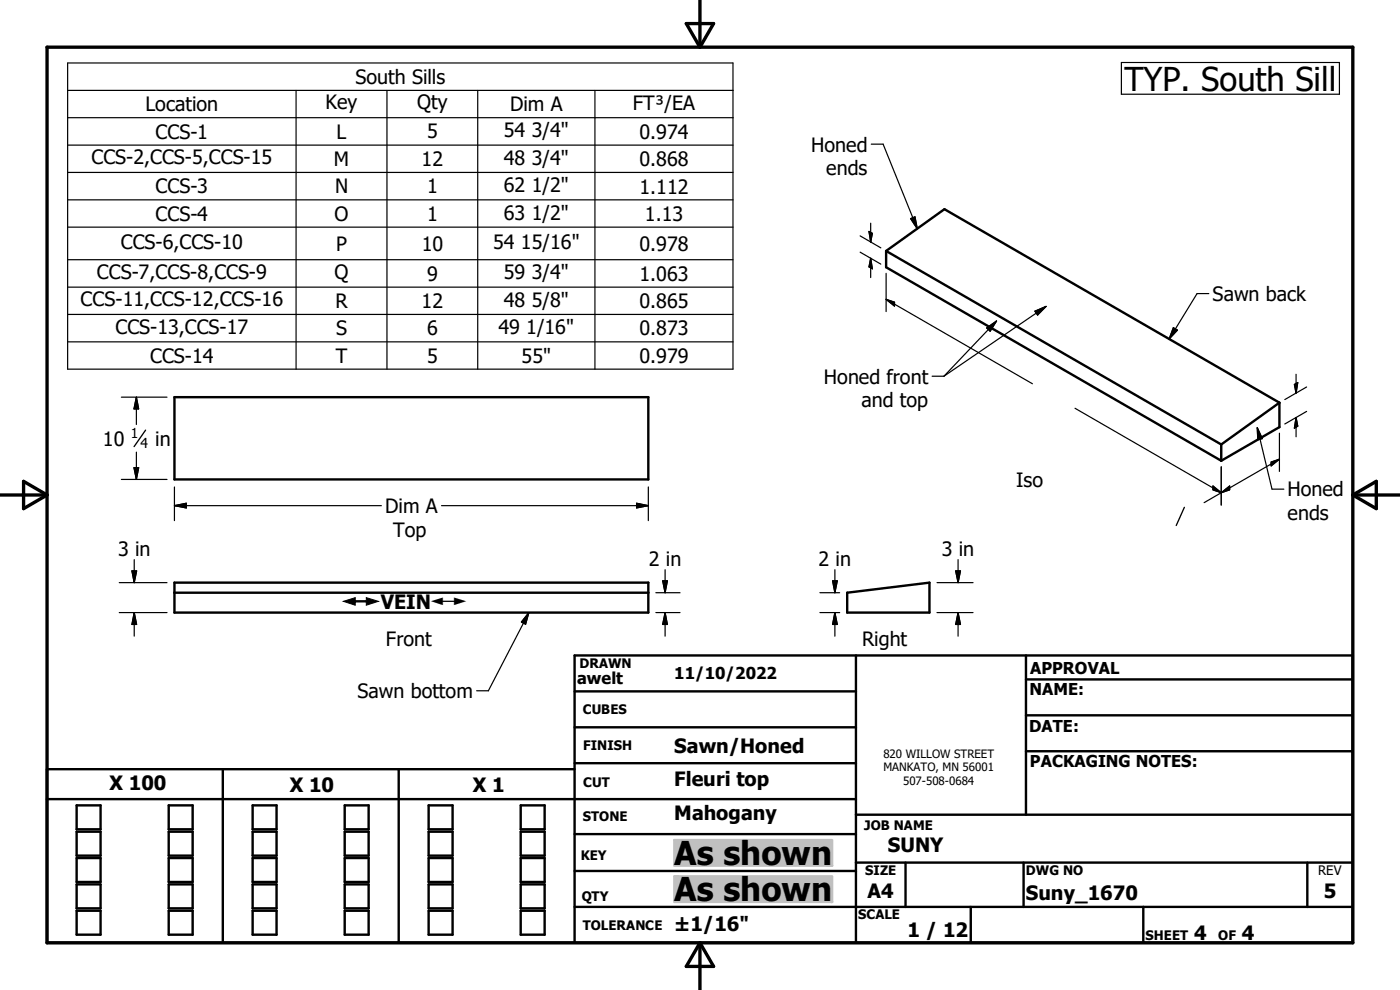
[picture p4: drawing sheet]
<svg xmlns="http://www.w3.org/2000/svg" width="297mm" height="210mm" viewBox="0 0 297 210" stroke-linecap="round" stroke-linejoin="round" font-family="sans-serif">
<g fill="none" stroke="#000" stroke-width=".51">
<path d="M188 53.2v3.5l71.1 41M188 53.2l71.1 41.1M188 53.2l12.4-8.8 71 41M37 84.3h100.5v17.4h-100.5zM259.1 94.3v3.4M271.4 85.4v5.2l-12.3 7.1M271.4 85.4l-12.3 8.9M37 123.6h100.5v6.4h-100.5zM37 125.7h100.5M179.7 125.7l17.5-2.1v6.4h-17.5zM181.6 139v61M217.7 139v33.8"/>
<path d="M121.9 146.7h59.7M121.9 154.3h59.7M217.7 159.4h69.3M217.7 144.1h69.3M217.7 151.7h69.3M10 169.5h171.6M16.3 170.8h5v5.1h-5zM16.3 176.4h5v5.1h-5zM35.8 170.8h5.1v5.1h-5.1zM35.8 176.4h5.1v5.1h-5.1zM47.3 163.2v36.8M53.6 170.8h5.1v5.1h-5.1z"/>
<path d="M53.6 176.4h5.1v5.1h-5.1zM73.1 170.8h5.1v5.1h-5.1zM73.1 176.4h5.1v5.1h-5.1zM84.6 163.2v36.8M90.9 170.8h5.1v5.1h-5.1zM90.9 176.4h5.1v5.1h-5.1zM110.5 170.8h5v5.1h-5zM110.5 176.4h5v5.1h-5zM121.9 163.2h-111.9v36.8h277v-61h-165.1v61M121.9 176.9h59.7M121.9 161.9h59.7M181.6 172.8h105.4"/>
<path d="M16.3 182h5v5.1h-5zM16.3 187.6h5v5.1h-5zM16.3 193.2h5v5.1h-5zM35.8 187.6h5.1v5.1h-5.1zM35.8 193.2h5.1v5.1h-5.1zM35.8 182h5.1v5.1h-5.1zM53.6 187.6h5.1v5.1h-5.1zM53.6 193.2h5.1v5.1h-5.1zM53.6 182h5.1v5.1h-5.1zM73.1 187.6h5.1v5.1h-5.1zM73.1 193.2h5.1v5.1h-5.1zM73.1 182h5.1v5.1h-5.1z"/>
<path d="M90.9 187.6h5.1v5.1h-5.1zM90.9 193.2h5.1v5.1h-5.1zM90.9 182h5.1v5.1h-5.1zM110.5 187.6h5v5.1h-5zM110.5 193.2h5v5.1h-5zM110.5 182h5v5.1h-5zM121.9 184.8h59.7M121.9 192.4h165.1M181.6 183h105.4M192.1 183v9.4M205.9 192.4v7.6M217.2 183v9.4"/>
<path d="M242.6 192.4v7.6M277.3 183v9.4"/>
</g>
<path d="M10 10h277v190h-277zM145.6 5h5.8l-2.9 5zM148.5 0v10M0 105h10M5 102.1l5 2.9-5 2.9zM287 105h10M287 105l5-2.9v5.8zM148.5 200v10M148.5 200l2.9 5h-5.8z" fill="none" stroke="#000" stroke-width=".71"/>
<g fill="#c0c0c0" stroke="#c0c0c0" stroke-width=".51">
<path d="M143.1 185.9h33.4v5.4z"/>
<path d="M143.1 185.9l33.4 5.4h-33.4z"/>
<path d="M143.1 178.2h33.4v5.4z"/>
<path d="M143.1 178.2l33.4 5.4h-33.4z"/>
</g>
<g fill="none" stroke="#000" stroke-width=".25">
<path d="M14.4 13.4h141.1v64.9h-141.1zM14.4 19.2h141.1M62.8 19.2v59.1M82.1 19.2v59.1M101.3 19.2v59.1M126.2 19.2v59.1M237.9 13.3h46.3v6.7h-46.3zM14.4 25h141.1M14.4 30.8h141.1M14.4 36.6h141.1M184.8 30.6h2.6l7.2 17.9M14.4 42.4h141.1"/>
<path d="M14.4 48.2h141.1M14.4 55.1h141.1M182.5 50l4.4 2.6M182.5 53.5l4.4 2.5M184.4 49.1l.7 .4-.4 1.8zM184.7 47.3v4M184.7 54.8v4.1M184.7 54.8l.4 2.2-.7-.4zM188 58v8.1M193.2 46.4l.9-.4 .5 2.5zM14.4 60.9h141.1M14.4 66.7h141.1"/>
<path d="M14.4 72.5h141.1M188 63.5l31 17.9M188 63.5l1.8 .6v.8zM197.7 79.8h2.6M209.3 69.6l2.1-1.5-1.3 2.2zM211.4 68.1l-11.1 11.7M219.6 66l2.3-1-1.8 1.8zM221.9 65l-21.6 14.8M248.9 69.5l.9 .5-1.8 1.9zM256.4 62.3h-2.4l-6 9.6M275 79.4v4M25.8 84.3h9.6"/>
<path d="M28.4 99.2h1l-.5 2.5zM28.9 84.3v5.7M28.9 95.9v5.8M28.9 84.3l.5 2.4h-1zM228.1 86.6l31 17.9M259.1 99v8.1M266.7 90.7l3.2 13.1h2.5M266.7 90.7l1.1 2.3-1 .3zM269.7 98l1.7-.6-1.7 1.4zM271.4 97.4l-12.3 7.1M271.4 91.9v8.1M274.6 81.6l.7-.4-.3 2.2z"/>
<path d="M275 88.6v4.1M275 88.6l.3 1.8-.7 .4zM277.2 87.3l-4.6 2.6M277.2 82.1l-4.6 2.7M25.8 101.7h9.6M28.5 118.7v4.9M37 107.3h43.9M37 107.3l2.5-.5v1zM37 103.3v7.1M93.7 107.3h43.8M135.1 106.8l2.4 .5-2.4 .5zM137.5 103.3v7.1"/>
<path d="M203.3 118.7v4.9M257.3 103.1l1.8 1.4-1.8-.6zM259.1 104.5l1.8-1.4v.8zM259.1 104.5l-3.6 2.1M25.3 130h10.1M25.3 123.6h10.1M28 121.1h1l-.5 2.5zM28.5 130v5M28.5 130l.5 2.5h-1zM112.2 130l-8.6 16.5h-2.5M112.2 130l-.7 2.4-.9-.4zM139.1 130h5.2"/>
<path d="M139.1 125.7h5.2M140.6 123.2h1l-.5 2.5zM141.1 130l.5 2.5h-1zM141.1 120.9v4.8M141.1 130v5M173.9 130h4.2M173.9 125.7h4.2M176.6 123.2h1l-.5 2.5zM177.1 130l.5 2.5h-1zM177.1 120.9v4.8M177.1 130v5M198.8 130h7.6"/>
<path d="M198.8 123.6h7.6M202.7 121.1h1.1l-.5 2.5zM203.3 130l.5 2.5h-1.1zM203.3 130v5"/>
</g>
<g fill="#000" stroke="#000" stroke-width=".25">
<path d="M184.4 49.1l.7 .4-.4 1.8zM184.7 54.8l.4 2.2-.7-.4zM193.2 46.4l.9-.4 .5 2.5zM188 63.5l1.8 .6v.8zM209.3 69.6l2.1-1.5-1.3 2.2zM219.6 66l2.3-1-1.8 1.8zM248.9 69.5l.9 .5-1.8 1.9zM28.4 99.2h1l-.5 2.5zM28.9 84.3l.5 2.4h-1zM266.7 90.7l1.1 2.3-1 .3zM269.7 98l1.7-.6-1.7 1.4zM274.6 81.6l.7-.4-.3 2.2z"/>
<path d="M275 88.6l.3 1.8-.7 .4zM37 107.3l2.5-.5v1zM135.1 106.8l2.4 .5-2.4 .5zM257.3 103.1l1.8 1.4-1.8-.6zM259.1 104.5l1.8-1.4v.8zM28 121.1h1l-.5 2.5zM28.5 130l.5 2.5h-1zM112.2 130l-.7 2.4-.9-.4zM140.6 123.2h1l-.5 2.5zM141.1 130l.5 2.5h-1zM176.6 123.2h1l-.5 2.5zM177.1 130l.5 2.5h-1z"/>
<path d="M202.7 121.1h1.1l-.5 2.5zM203.3 130l.5 2.5h-1.1z"/>
</g>
<path d="M30.9 91.2l-2.5 3.5M251.3 107.6l-1.8 3.9" fill="none" stroke="#000" stroke-width=".28"/>
<g fill="#fff" stroke="#fff" stroke-width=".25">
<path d="M72.8 126.2h26.6v3z"/>
<path d="M72.8 126.2l26.6 3h-26.6z"/>
</g>
<g font-size="7">
<text x="238.5" y="19.2">TYP. South Sill</text>
<text x="143" y="183.5">As shown</text>
<text x="143" y="191.2">As shown</text>
</g>
<g font-size="4.2">
<text x="75.4" y="17.8">South Sills</text>
<text x="30.9" y="23.6">Location</text>
<text x="69.1" y="23.2">Key</text>
<text x="88.5" y="23.2">Qty</text>
<text x="108.2" y="23.6">Dim A</text>
<text x="134.3" y="23.3">FT³/EA</text>
<text x="33" y="29.4">CCS-1</text>
<text x="71.4" y="29.4">L</text>
<text x="90.6" y="29.4">5</text>
<text x="106.9" y="29.1">54 3/4&quot;</text>
<text x="135.7" y="29.4">0.974</text>
<text x="19.4" y="34.9">CCS-2,CCS-5,CCS-15</text>
<text x="70.8" y="35.2">M</text>
<text x="89.5" y="35.3">12</text>
<text x="106.9" y="35">48 3/4&quot;</text>
<text x="135.7" y="35.2">0.868</text>
<text x="172.1" y="32.2">Honed</text>
<text x="33" y="41">CCS-3</text>
<text x="71.1" y="41">N</text>
<text x="90.6" y="41">1</text>
<text x="106.9" y="40.7">62 1/2&quot;</text>
<text x="135.7" y="41.1">1.112</text>
<text x="175.3" y="37.2">ends</text>
<text x="33" y="46.8">CCS-4</text>
<text x="71" y="46.8">O</text>
<text x="90.6" y="46.8">1</text>
<text x="106.9" y="46.6">63 1/2&quot;</text>
<text x="136.8" y="46.8">1.13</text>
<text x="25.6" y="52.8">CCS-6,CCS-10</text>
<text x="71.3" y="53.2">P</text>
<text x="89.5" y="53.2">10</text>
<text x="104.6" y="52.9">54 15/16&quot;</text>
<text x="135.7" y="53.2">0.978</text>
<text x="20.6" y="59.2">CCS-7,CCS-8,CCS-9</text>
<text x="71" y="59.1">Q</text>
<text x="90.6" y="59.5">9</text>
<text x="106.9" y="59.3">59 3/4&quot;</text>
<text x="135.7" y="59.5">1.063</text>
<text x="17.1" y="65">CCS-11,CCS-12,CCS-16</text>
<text x="71.2" y="65.3">R</text>
<text x="89.5" y="65.4">12</text>
<text x="106.9" y="65.1">48 5/8&quot;</text>
<text x="135.7" y="65.3">0.865</text>
<text x="257.2" y="63.8">Sawn back</text>
<text x="24.5" y="70.8">CCS-13,CCS-17</text>
<text x="71.3" y="71.2">S</text>
<text x="90.6" y="71.2">6</text>
<text x="105.7" y="70.9">49 1/16&quot;</text>
<text x="135.7" y="71.2">0.873</text>
<text x="31.8" y="77">CCS-14</text>
<text x="71.2" y="77">T</text>
<text x="90.6" y="76.9">5</text>
<text x="110.7" y="77">55&quot;</text>
<text x="135.7" y="77">0.979</text>
<text x="174.8" y="81.4">Honed front</text>
<text x="182.8" y="86.4">and top</text>
<text x="21.8" y="94.5">10</text>
<text x="32.9" y="94.5">in</text>
<text x="215.6" y="103.2">Iso</text>
<text x="273.2" y="105.3">Honed</text>
<text x="81.7" y="108.8">Dim A</text>
<text x="83.4" y="114">Top</text>
<text x="273.2" y="110.4">ends</text>
<text x="25.1" y="117.9">3 in</text>
<text x="199.8" y="117.9">3 in</text>
<text x="137.7" y="120.1">2 in</text>
<text x="173.7" y="120.1">2 in</text>
<text x="80.8" y="129.2">VEIN</text>
<text x="81.9" y="137">Front</text>
<text x="182.9" y="136.9">Right</text>
<text x="75.9" y="148.1">Sawn bottom</text>
<text x="143" y="159.6">Sawn/Honed</text>
<text x="23.2" y="167.6">X 100</text>
<text x="143" y="166.7">Fleuri top</text>
<text x="61.5" y="168">X 10</text>
<text x="100.3" y="168.1">X 1</text>
<text x="143" y="174">Mahogany</text>
<text x="188.4" y="180.8">SUNY</text>
<text x="184.1" y="190.5">A4</text>
<text x="217.6" y="191">Suny_1670</text>
<text x="280.8" y="190.4">5</text>
<text x="143" y="197.4">±1/16&quot;</text>
<text x="192.5" y="198.8">1 / 12</text>
<text x="253.3" y="199.4">4</text>
<text x="263.4" y="199.4">4</text>
</g>
<g font-size="3.5">
<text x="143" y="144">11/10/2022</text>
<text x="218.6" y="142.9">APPROVAL</text>
<text x="122.4" y="145.1">awelt</text>
<text x="218.4" y="147.5">NAME:</text>
<text x="218.4" y="155.2">DATE:</text>
<text x="218.5" y="162.7">PACKAGING NOTES:</text>
</g>
<g font-size="3.3">
<text x="72.9" y="129.2">#</text>
<text x="91.5" y="129.2">#</text>
</g>
<g font-size="2.9">
<text x="27.7" y="93">1</text>
<text x="29.8" y="95.1">4</text>
</g>
<g font-size="2.8">
<text x="122.9" y="141.7">DRAWN</text>
<text x="123.6" y="151.4">CUBES</text>
<text x="123.7" y="159.2">FINISH</text>
<text x="123.7" y="166.9">CUT</text>
<text x="123.7" y="174.2">STONE</text>
<text x="183.3" y="176.1">JOB NAME</text>
<text x="123.2" y="182.4">KEY</text>
<text x="183.6" y="185.5">SIZE</text>
<text x="217.6" y="185.5">DWG NO</text>
<text x="279.7" y="185.5">REV</text>
<text x="123.4" y="191.1">QTY</text>
<text x="123.7" y="197.3">TOLERANCE</text>
<text x="182.1" y="194.9">SCALE</text>
<text x="243" y="199.4">SHEET</text>
<text x="258.4" y="199.4">OF</text>
</g>
<g font-size="2.4">
<text x="187.4" y="160.7">820 WILLOW STREET</text>
<text x="187.4" y="163.7">MANKATO, MN 56001</text>
<text x="191.6" y="166.6">507-508-0684</text>
</g>
</svg>
